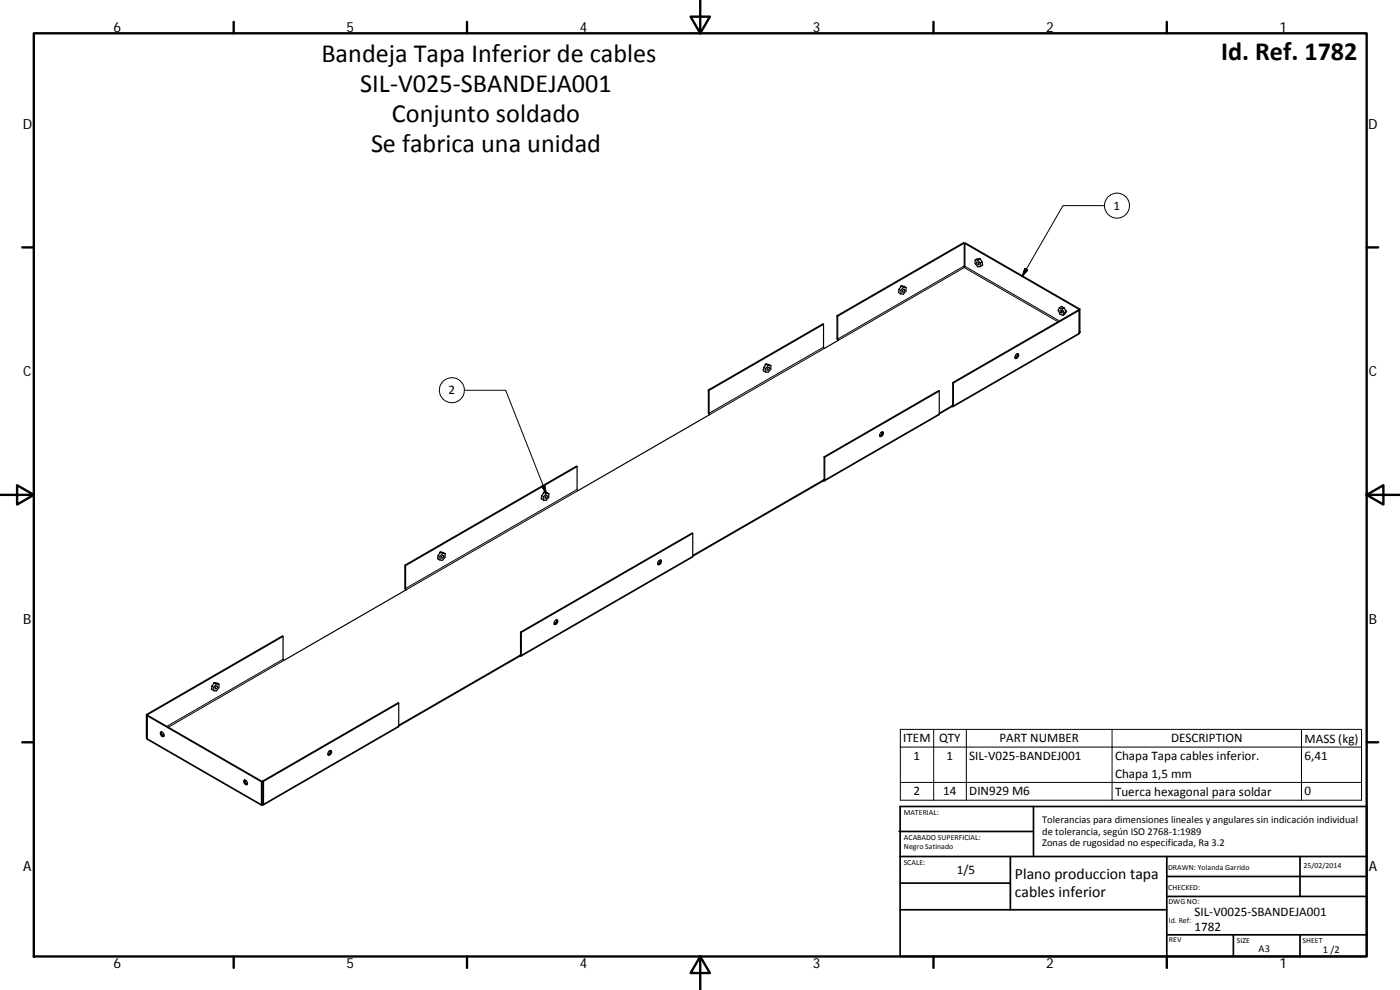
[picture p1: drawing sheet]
<svg xmlns="http://www.w3.org/2000/svg" width="420mm" height="297mm" viewBox="0 0 420 297" stroke-linecap="round" stroke-linejoin="round" font-family="sans-serif">
<g fill="none" stroke="#000" stroke-width=".36">
<path d="M289.4 72.9l-38 22M289.6 73v7l-.2 .3v-7.4l-.2-.1-38 21.9M289.6 73l.2-.1 34.3 19.8M289.6 73l34.3 19.9M292.6 78v1.1l.8 1 .8-.1M292.6 78h.8l.8 .9M293.1 78.7a.43 .43 0 0 1 .6 .2 .43 .43 0 0 1-.2 .5zM294.1 77.6l.7 1M294.1 77.6l-1.5 .4M294.1 77.6l-.7 .4M294.2 78.9v1.1M294.8 78.6l.1 1-.7 .4"/>
<path d="M294.8 78.6l-.6 .3M247.2 97.3l-.2-.1-34.4 19.8M247.2 97.3l-34.4 19.8M251.2 94.7v6.9l.2 .6M251.2 94.7l.2 .2M251.4 94.9v6.8l.2 .4-4.2 2.4-.2-.3v-6.9M269.8 86.8l.6 .3M269.8 86.8l-.2 1 .8 .4M270.4 87.1v1.1M270.4 85.8l.9 .1 .6 .4M270.4 85.8l.7 .4M270.4 85.8l-.6 1"/>
<path d="M271 87l.2-.2a.43 .43 0 0 1 .2 .5 .43 .43 0 0 1-.6 .2zM271.9 86.3l-.8-.1-.7 .9M271.9 86.3v1l-.8 1-.7-.1M317.9 92.3l.7-.4 .8 .5M318.2 93a.47 .47 0 0 1 .5 .3 .47 .47 0 0 1-.2 .6l-.4-.5zM318.8 92.7l-.9-.4-.3 .8 .5 1.1 .9 .4M318.8 92.7l.5 1.2M319.3 93.9l-.3 .7M319.4 92.4l.6 1.1M319.4 92.4l-.6 .3M320 93.5l-.4 .8-.6 .3M320 93.5l-.7 .4"/>
<path d="M323.9 100l-.1 .2-37.8 21.8M323.9 92.9v7.1M324.1 99.6l-.2 .1M324.1 99.6l-.2 .3M324.1 92.7v6.9M324.1 92.7l-.2 .2M212.6 117v6.9l.2 .6M212.6 117l.2 .1M212.8 117.1v6.9l.2 .4-39.6 22.8-.2-.3v-6.9M229.2 110.2l.6 .4M229.2 110.2l-.1 1 .7 .4M229.8 110.6v1"/>
<path d="M229.8 109.2l.9 .1 .6 .4M229.8 109.2l.8 .4M229.8 109.2l-.6 1M230.4 110.4l.2-.2a.38 .38 0 0 1 .2 .6 .38 .38 0 0 1-.6 .1zM231.3 109.7l-.7-.1-.8 1M231.3 109.7v1l-.7 1-.8-.1M281.9 117.3l-.2-.1-34.4 19.9M281.9 117.3v6.9M281.9 117.3l-34.4 19.9M285.9 114.8l37.8-21.8 .2 .1-37.8 21.8M285.9 114.8v6.8l-.2 .2M285.9 114.8l.2 .1"/>
<path d="M286.1 114.9v6.9l-.1 .2h-.3M305 106.3a.46 .46 0 0 1 .6-.1 .46 .46 0 0 1 0 .7 .55 .55 0 0 1-.4 .6 .55 .55 0 0 1-.6-.2zM305 106.3a.43 .43 0 0 1 .2 .6 .43 .43 0 0 1-.6 .1M305.4 106.1a1.06 1.06 0 0 1-.7 1.4M173.2 140l-.2-.1-51.5 29.7M173.2 140l-51.5 29.7M247.3 137.1v6.8l-.2 .1M247.3 137.1l.2 .1M247.5 137.2v6.8l-.1 .3h-.3M264.4 129.7a.42 .42 0 0 1 .2 .6 .42 .42 0 0 1-.6 .2M264.5 129.7a.43 .43 0 0 1 .6 0 .43 .43 0 0 1-.1 .6 .57 .57 0 0 1-.3 .6 .57 .57 0 0 1-.7-.2zM264.8 129.6a1.1 1.1 0 0 1-.7 1.3"/>
<path d="M281.9 124.2l-.1 .3-34.4 19.8M285.7 121.8v.2M285.7 122l-3.8 2.2M285.7 121.8l-3.8 2.2M162.6 148.7l-.2 1 .8 .4M162.6 148.7l.6 .3M163.2 149v1.1M163.2 147.7l-.6 1M163.2 147.7l1.5 .4M163.2 147.7l.7 .4M163.9 148.7h.1a.38 .38 0 0 1 .2 .6 .38 .38 0 0 1-.6 0zM164.7 148.1h-.8l-.7 .9"/>
<path d="M164.7 148.1v1.1l-.8 .9h-.7M247.1 144v.3M247.1 144l-39.2 22.7M247.1 144.3l-39.2 22.6M121.5 169.6v6.8l.3 .7M121.5 169.6l.2 .1M121.7 169.7v7l.2 .3-36.8 21.2-.1-.4v-6.9M131.5 166.7l-.2 .9 .7 .4M131.5 166.7l.5 .3M132 167v1M132.1 165.6l-.6 1.1M132.1 165.6l.9 .2 .6 .3"/>
<path d="M132.1 165.6l.7 .4M132.7 166.7l.2-.1a.38 .38 0 0 1 .2 .6 .38 .38 0 0 1-.6 .1zM133.6 166.1l-.8-.1-.8 1M133.6 166.1v1.1l-.8 .9-.8-.1M197.7 168.2a.46 .46 0 0 1 .7-.1 .46 .46 0 0 1 0 .7 .58 .58 0 0 1-.3 .6 .58 .58 0 0 1-.7-.2zM197.8 168.2a.42 .42 0 0 1 .2 .6 .42 .42 0 0 1-.6 .1M198.2 168a1.08 1.08 0 0 1-.7 1.4M207.9 160l-51.4 29.8M207.9 160l-.2-.1-51.5 29.8M207.9 160v6.9M207.9 166.9v.2l-51.6 29.8M85 190.9l-.3-.1-40.8 23.6"/>
<path d="M85 190.9l-40.8 23.6M156 196.6v.3M156 196.9l-36.3 20.9M156 196.6l-36.3 21M156.2 189.7v6.9h-.2M156.2 189.7l.3 .1M156.5 189.8v6.8l-.2 .3h-.3M166.6 186.2a.45 .45 0 0 1 .7-.2 .45 .45 0 0 1 0 .8 .58 .58 0 0 1-.4 .5 .58 .58 0 0 1-.6-.2zM166.7 186.1a.42 .42 0 0 1 .2 .6 .42 .42 0 0 1-.6 .2M167.1 186a1.09 1.09 0 0 1-.8 1.3M43.9 214.4v6.9M43.9 214.4l.3 .1"/>
<path d="M44.2 214.5l.1 7.4 34.2 19.7M48.2 219.6a.85 .85 0 0 1 .9 .5 .85 .85 0 0 1-.1 .9 1 1 0 0 1-.8-1.4zM48.4 219.6a1.09 1.09 0 0 0 .8 1.3M48.8 219.8a.42 .42 0 0 0-.2 .5 .42 .42 0 0 0 .6 .2M63.6 205.9l.6 .3M63.6 205.9l-.1 .9 .7 .4M64.2 206.2v1M64.2 204.8l.9 .1 .6 .4M64.2 204.8l.7 .4M64.2 204.8l-.6 1.1M64.8 206l.2-.2a.38 .38 0 0 1 .2 .6 .38 .38 0 0 1-.6 .1zM65.7 205.3l-.8-.1-.7 1"/>
<path d="M65.7 205.3v1l-.8 1-.7-.1M119.7 211l-.2-.1-40.6 23.4M119.7 211v6.8M119.7 217.8l-.1 .3-40.6 23.5M119.7 211l-40.6 23.4M43.9 221.3l.3 .1M43.9 221.3h.1M44 221.3l.2 .3M73.2 234.1a.84 .84 0 0 1 .9 .4 .84 .84 0 0 1-.1 1 1 1 0 0 1-.8-1.4zM73.4 234a1.02 1.02 0 0 0 .8 1.4M73.8 234.2a.41 .41 0 0 0-.1 .6 .41 .41 0 0 0 .6 .1M78.5 234.6v6.8"/>
<path d="M78.6 234.4v6.9l-.1 .1M78.6 234.4l-34.2-19.8-.2 .2 34.3 19.8M78.6 234.4l-.1 .2M78.9 234.3v6.9l-.3 .3M78.9 234.3l.2 .1v6.9l-.2 .3-.3-.1M98.8 225.4a.44 .44 0 0 1 .7-.1 .44 .44 0 0 1-.1 .7 .57 .57 0 0 1-.3 .5 .57 .57 0 0 1-.7-.2zM98.8 225.3a.41 .41 0 0 1 .2 .6 .41 .41 0 0 1-.6 .2M99.2 225.2a1.01 1.01 0 0 1-.7 1.3M78.5 241.4v.2l.1-.1"/>
</g>
<g fill="none" stroke="#000" stroke-width=".3">
<path d="M289.4 79.8l-38 21.9M289.6 79.9l28.4 16.4M331.5 61.7h-12.5l-12.2 21.3M307.6 80.5l.8 .5-1.6 2zM317.5 96.5l-28.1-16.2-37.8 21.8M323.9 99.7h.1M323.9 100l-37.8 21.8M324.1 99.7l-.2 .1M324.1 99.6l-.2 .1M139.4 117.1a3.7 3.7 0 0 1-5.6 3.2 3.7 3.7 0 0 1-.3-6.4 3.7 3.7 0 0 1 5.8 2.7l.1 .5h12.4l12.1 31M247.2 104.2l-34.4 19.8M247.4 104.5l-34.4 19.9"/>
<path d="M281.9 124.2l-34.4 19.8M285.9 121.6l-.2 .2M162.5 145.9l1-.3 .4 2.5zM173.2 146.9l-51.5 29.7M173.4 147.2l-51.5 29.8M247.3 143.9l-.2 .1M207.9 166.9l-51.4 29.7M85 197.8l-34.9 20.1M85.1 198.2l-34.6 20M156.2 196.5l-.2 .1M119.7 217.8l-40.6 23.5M270.2 218.8h138.4v21.3h-138.4z"/>
<path d="M280.2 218.8v21.3M290 218.8v21.3M333.7 218.8v21.3M390.6 218.8v21.3M44 221.3l.2 .1h-.2M44.2 221.6l34.3 19.8M44.2 221.4h.1M270.2 224.2h138.4M270.2 234.8h138.4M78.9 241.2l-.3 .1"/>
<circle cx="335.2" cy="61.7" r="3.8"/>
</g>
<g fill="#000">
<circle cx="323.9" cy="99.7" r=".18"/>
<circle cx="324.1" cy="99.6" r=".18"/>
</g>
<g fill="none" stroke="#000" stroke-width=".71">
<path d="M10.1 10h400.1v277h-400.1zM70.1 6.6v3.4M140.2 6.6v3.4M207.3 5h5.8l-2.9 5zM210.2 0v10M280.2 6.6v3.4M350.2 6.6v3.4M6.7 74.2h3.4M410.2 74.2h3.4M.2 148.5h9.9M5.1 145.6l5 2.9-5 2.9zM410.2 148.5l5-2.9v5.8z"/>
<path d="M410.2 148.5h9.9M6.7 222.7h3.4M410.2 222.7h3.4M70.1 287v3.4M140.2 287v3.4M210.2 287l2.9 5h-5.8zM210.2 287v10M280.2 287v3.4M350.2 287v3.4"/>
</g>
<g fill="none" stroke="#000" stroke-width=".51">
<path d="M269.8 249.5h40.4M270.1 257h140.1M270.1 242h140.1v45h-140.1zM303.2 257v16M310.2 242v15M350.2 257v30M390.2 257v12M270.1 273h80.1M270.1 265h33.1M350.2 269h60M350.2 263h60M350.2 280.5h60"/>
<path d="M370.2 280.5v6.5M390.2 280.5v6.5"/>
</g>
<path d="M307.6 80.5l.8 .5-1.6 2zM162.5 145.9l1-.3 .4 2.5z" fill="#000" stroke="#000" stroke-width=".3"/>
<g font-size="7.9">
<text x="366.5" y="17.9">Id. Ref. 1782</text>
<text x="96.4" y="18.7">Bandeja Tapa Inferior de cables</text>
<text x="108.1" y="27.7">SIL‐V025‐SBANDEJA001</text>
<text x="117.6" y="36.7">Conjunto soldado</text>
<text x="111.3" y="45.6">Se fabrica una unidad</text>
</g>
<g font-size="4.7">
<text x="304.6" y="263.9">Plano produccion tapa</text>
<text x="304.6" y="269.3">cables inferior</text>
</g>
<g font-size="4.2">
<text x="34" y="9.6">6</text>
<text x="104" y="9.6">5</text>
<text x="174" y="9.6">4</text>
<text x="244" y="9.6">3</text>
<text x="314" y="9.6">2</text>
<text x="384" y="9.6">1</text>
<text x="6.8" y="38.7">D</text>
<text x="410.6" y="38.7">D</text>
<text x="7" y="112.9">C</text>
<text x="410.8" y="112.9">C</text>
<text x="7" y="187.1">B</text>
<text x="410.8" y="187.1">B</text>
<text x="7" y="261.3">A</text>
<text x="410.8" y="261.3">A</text>
<text x="34" y="290.4">6</text>
<text x="104" y="290.4">5</text>
<text x="174" y="290.4">4</text>
<text x="244" y="290.4">3</text>
<text x="314" y="290.4">2</text>
<text x="384" y="290.4">1</text>
</g>
<g font-size="3.9">
<text x="334.2" y="63">1</text>
<text x="134.6" y="118.4">2</text>
<text x="271.1" y="222.7">ITEM</text>
<text x="281.8" y="222.8">QTY</text>
<text x="299.9" y="222.7">PART NUMBER</text>
<text x="351.4" y="222.8">DESCRIPTION</text>
<text x="391.5" y="222.8">MASS (kg)</text>
<text x="274.2" y="228">1</text>
<text x="284.1" y="228">1</text>
<text x="290.9" y="228">SIL‐V025‐BANDEJ001</text>
<text x="334.6" y="228.1">Chapa Tapa cables inferior.</text>
<text x="334.6" y="233.4">Chapa 1,5 mm</text>
<text x="391.5" y="228">6,41</text>
<text x="274.2" y="238.7">2</text>
<text x="283.1" y="238.7">14</text>
<text x="290.9" y="238.7">DIN929 M6</text>
<text x="334.6" y="238.8">Tuerca hexagonal para soldar</text>
<text x="391.5" y="238.7">0</text>
<text x="287.2" y="262.1">1/5</text>
<text x="358.5" y="274.9">SIL‐V0025‐SBANDEJA001</text>
<text x="358.5" y="279.4">1782</text>
</g>
<g font-size="3.1">
<text x="312.8" y="246.8">Tolerancias para dimensiones lineales y angulares sin indicación individual</text>
<text x="312.8" y="250.4">de tolerancia, según ISO 2768‐1:1989</text>
<text x="312.8" y="254">Zonas de rugosidad no especificada, Ra 3.2</text>
<text x="377.7" y="285.6">A3</text>
<text x="397" y="285.9">1 /2</text>
</g>
<g font-size="2.4">
<text x="271.2" y="244.4">MATERIAL:</text>
<text x="271.3" y="251.9">ACABADO SUPERFICIAL:</text>
<text x="271.3" y="254.6">Negro Satinado</text>
<text x="271.2" y="259.7">SCALE:</text>
<text x="350.6" y="260.9">DRAWN: Yolanda Garrido</text>
<text x="391.2" y="260.6">25/02/2014</text>
<text x="350.6" y="267">CHECKED:</text>
<text x="350.7" y="271.4">DWG NO:</text>
<text x="350.8" y="276.8">Id. Ref:</text>
<text x="350.8" y="282.8">REV</text>
<text x="371.2" y="282.9">SIZE</text>
<text x="390.9" y="282.9">SHEET</text>
</g>
</svg>
